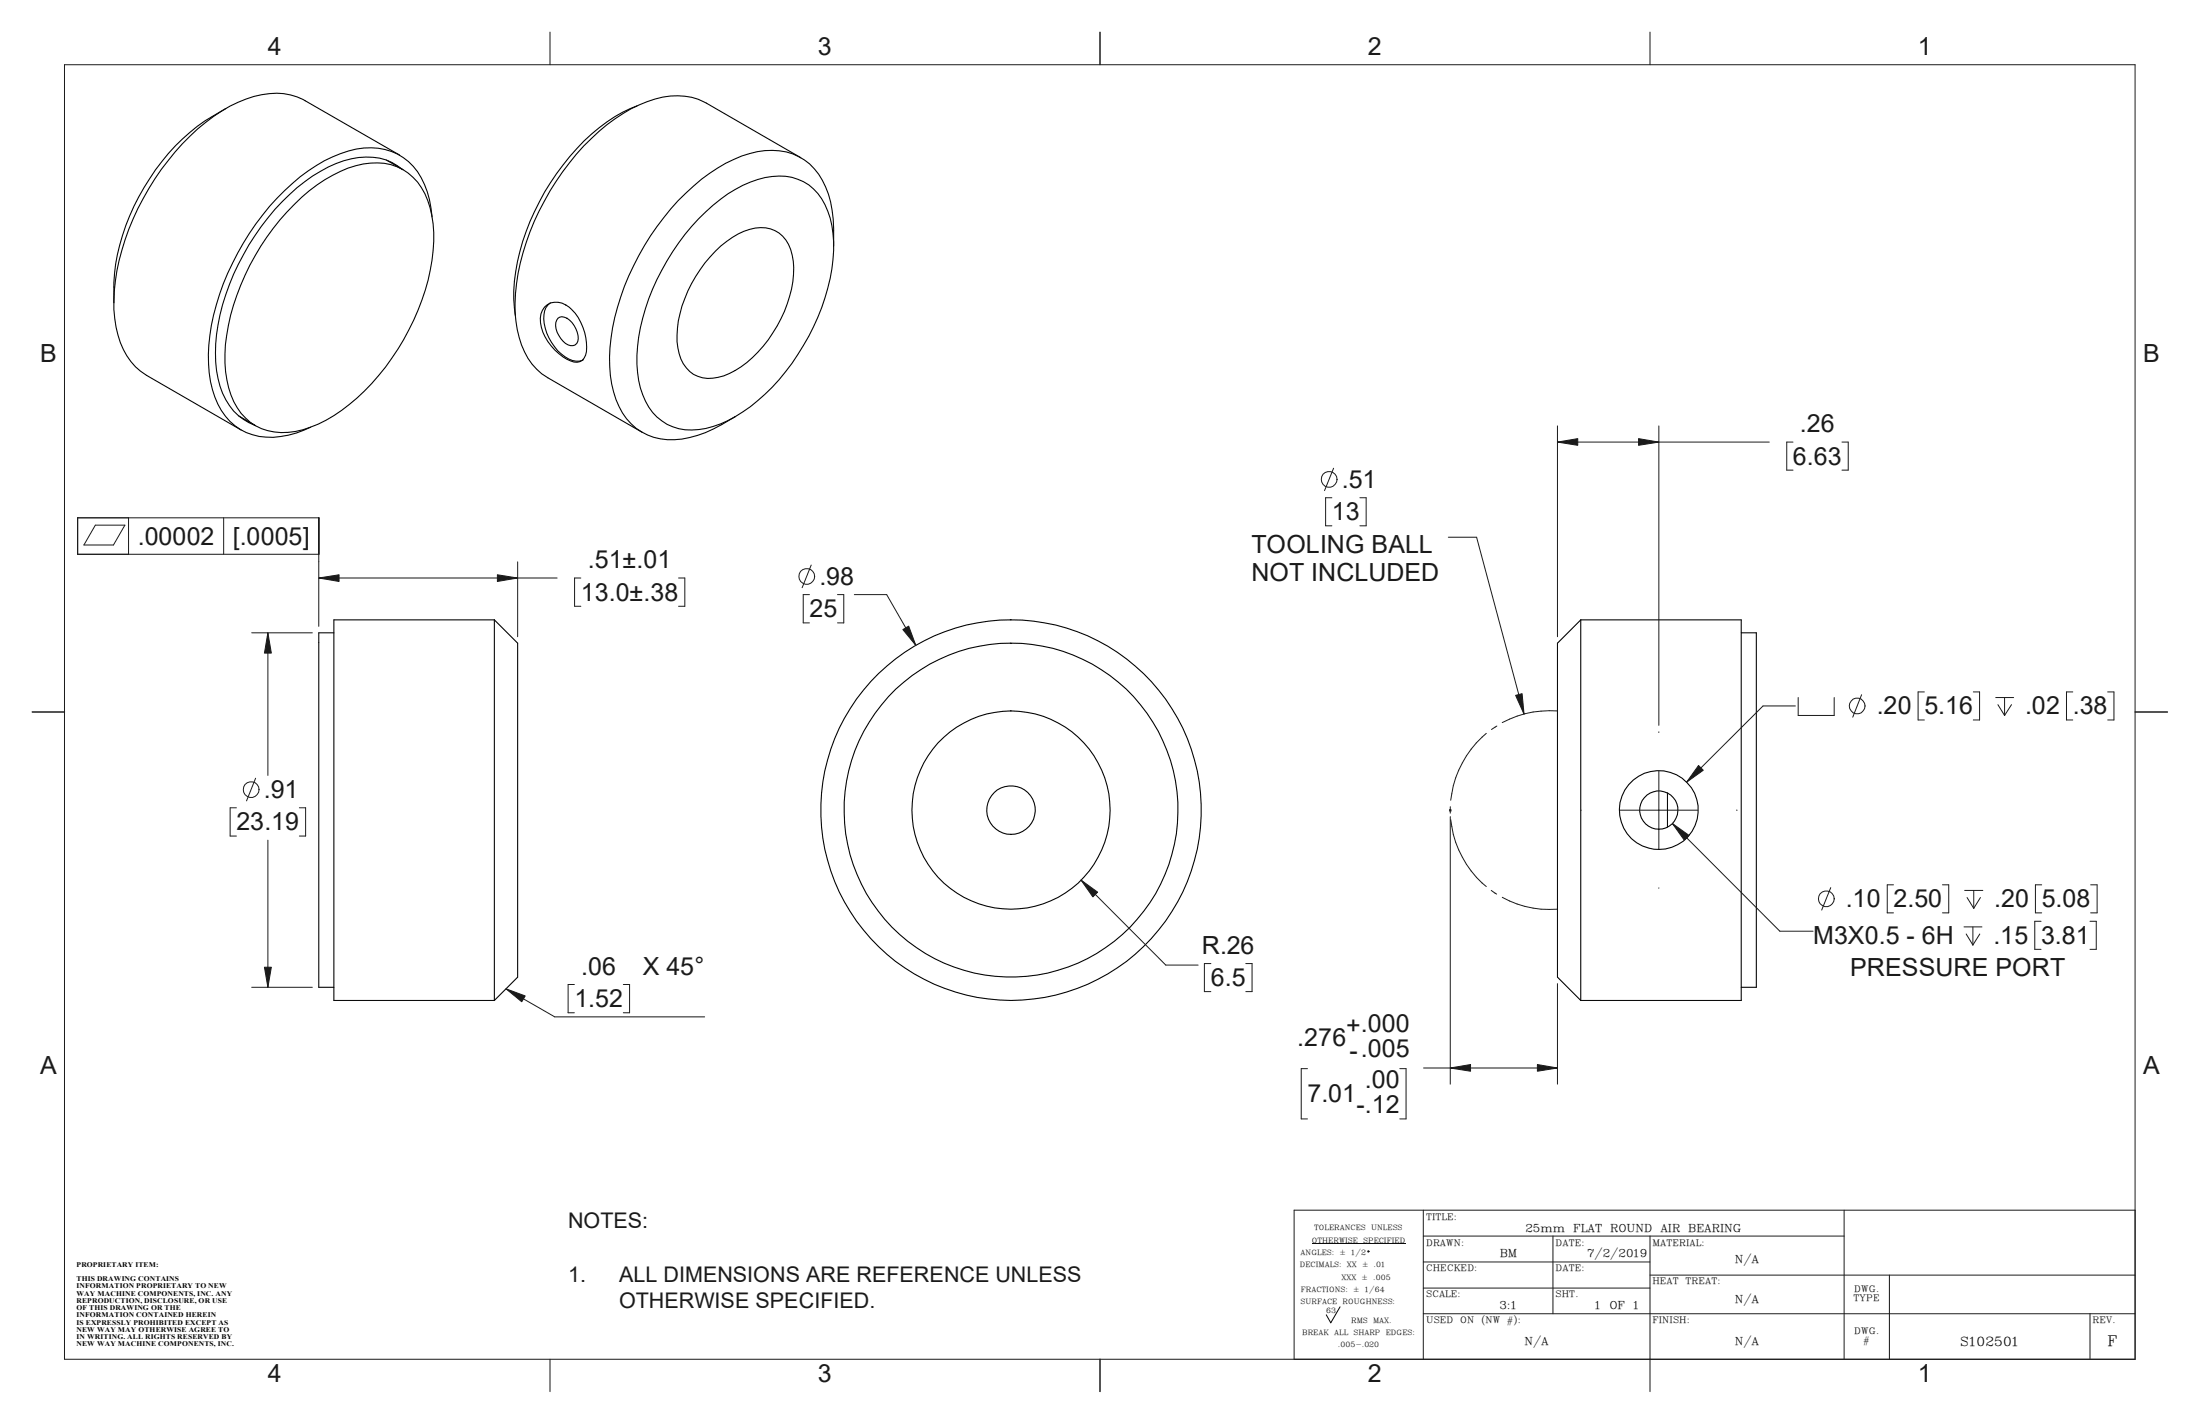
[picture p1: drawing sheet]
<svg xmlns="http://www.w3.org/2000/svg" width="432mm" height="279mm" viewBox="0 0 432 279" stroke-linecap="round" stroke-linejoin="round" font-family="sans-serif">
<g fill="none" stroke="#191924" stroke-width=".2">
<path d="M12.7 12.7h406.4v254h-406.4zM107.9 6.3v6.4M215.9 6.3v6.4M323.8 6.3v6.4M261.4 97.7h-1.2v5.5h1.2M261.7 91.9l-1.7 4.4M266.9 97.7h1.2v5.5h-1.2M305.7 83.6v41.3M305.7 86.7h41.6M325.6 83.6v58.7M351.9 86.7h-1.2v5.5h1.2M361.5 86.7h1.3v5.5h-1.3"/>
<path d="M18.7 103h5.8l-2.2 3.9h-5.8zM25.2 101.6v7.2M43.9 101.6v7.2M62.6 108.8h-47.4v-7.2h47.4v21.3M62.6 113.4h46.7M101.6 110.2v14.7M114 113.4h-1.2v5.6h1.2M133.2 113.4h1.2v5.6h-1.2M158.9 116.7h-1.3v5.5h1.3M159.2 110.9l-1.8 4.4M164.4 116.7h1.2v5.5h-1.2M167.7 116.7h6.3l5.7 9.9"/>
<path d="M284.3 105.4h5.5l9.3 34.7M6.3 139.7h6.4M49.4 124.2h11.9M52.6 124.2v27.9M305.7 139.5a19.6 19.6 0 0 0-10.8 2.3M352.4 138.5h-6.4l-15 15M352.9 136.9v3.5h7.1v-3.5M365.4 136.3l-1.8 4.4M377.7 135.8h-1.2v5.5h1.2M387.3 135.8h1.2v5.5h-1.2M391.7 136.9h3.5M392.1 138.3l1.3 2.1"/>
<path d="M393.4 136.9v3.5M394.8 138.3l-1.4 2.1M406.8 135.8h-1.2v5.5h1.2M413.7 135.8h1.2v5.5h-1.2M419.1 139.7h6.3M46.4 158.5h-1.2v5.5h1.2M50.2 152.7l-1.8 4.4M58.8 158.5h1.2v5.5h-1.2M284.5 159h.3M284.5 158.8l.3 .3M284.6 158.3v1.3M284.8 158.8l-.3 .3"/>
<path d="M291.7 143.9a20.1 20.1 0 0 0-7 13.1M293.8 142.5l-1.1 .6M310.2 159h.1M318 159h15.2M325.6 143.6v.1M325.6 151.3v15.3M340.8 159h.2M52.6 164.8v28.9M212.2 172.7l16.6 16.7h6.4M284.6 160.2v52.5M284.7 160.8a19.9 19.9 0 0 0 7 13.1M292.7 174.7l1.1 .7"/>
<path d="M294.9 176.1a19.1 19.1 0 0 0 10.8 2.3M325.6 174.2v.1M328.3 161.6l21 21.1h6.6M359.3 174.2l-1.8 4.4M371.6 173.6h-1.2v5.5h1.2M381.3 173.6h1.2v5.5h-1.2M385.6 174.7h3.6M386.1 176.1l1.3 2.1M387.4 174.7v3.5M388.7 176.1l-1.3 2.1M400.7 173.6h-1.2v5.5h1.2M410.3 173.6h1.3v5.5h-1.3"/>
<path d="M49.4 193.7h11.9M99.3 194l9.6 5.5h29.4M112.7 193.2h-1.2v5.5h1.2M122.3 193.2h1.3v5.5h-1.3M237.7 189.1h-1.3v5.5h1.3M244.5 189.1h1.2v5.5h-1.2M305.7 193v19.7M385.5 181.9h3.5M385.9 183.3l1.3 2.1M387.2 181.9v3.5M388.6 183.3l-1.4 2.1M400.6 180.8h-1.2v5.5h1.2"/>
<path d="M410.2 180.8h1.2v5.5h-1.2M256.6 209.7h-1.2v9.8h1.2M274.7 209.7h1.3v9.8h-1.3M279.4 209.5h26.3M279.4 237.4v29.3M361.9 237.4v29.3M419.1 237.4h-165.1v29.3M279.4 242.5h82.5M279.4 247.6h44.4M279.4 252.7h44.4M279.4 257.8h139.7M304.8 242.5v15.3"/>
<path d="M323.8 242.5v30.5M323.8 250.2h95.3M370.8 250.2v16.5M410.2 257.8v8.9M107.9 266.7v6.3M215.9 266.7v6.3"/>
<circle cx="260.9" cy="94.1" r="1.56"/>
<circle cx="158.3" cy="113.1" r="1.55"/>
<circle cx="364.5" cy="138.5" r="1.56"/>
<circle cx="49.3" cy="154.9" r="1.55"/>
<circle cx="358.5" cy="176.3" r="1.55"/>
</g>
<g fill="none" stroke="#000" stroke-width=".21">
<path d="M44.3 21.3a39.7 39.7 0 0 0-17.1 17.4 39.2 39.2 0 0 0-4.8 20.7M75.9 31.4l3.2 1.9M78.4 30.4l-18.5-10.6a12.6 12.6 0 0 0-10.1-.9 33.6 33.6 0 0 0-15.4 10.9 49.6 49.6 0 0 0-12 27.3 21.1 21.1 0 0 0 2.5 12.7 11.1 11.1 0 0 0 3.9 3.9l18.5 10.7M78.9 33.2a11 11 0 0 0-9.9-2 28.5 28.5 0 0 0-13.6 8.4 47.7 47.7 0 0 0-12.9 26 21.3 21.3 0 0 0 1.8 12.8 10.5 10.5 0 0 0 5.6 5M125 20.8a33.9 33.9 0 0 0-14.5 11.5 44.9 44.9 0 0 0-9.7 24.7v1.8l.4 3.3M157.2 30.9l-18.6-10.7a13.3 13.3 0 0 0-11.6-.3 35.9 35.9 0 0 0-15.2 12.1 47.9 47.9 0 0 0-10.7 27.4 19.1 19.1 0 0 0 3.3 12.1 10 10 0 0 0 3.1 2.6l18.6 10.7M57.8 40.1a27.3 27.3 0 0 1 13.5-7.9 10.6 10.6 0 0 1 12.6 7.1 24.8 24.8 0 0 1 .6 13.7 46.9 46.9 0 0 1-17.4 27.5 20.7 20.7 0 0 1-11.9 4.4 10.4 10.4 0 0 1-9.9-7.4 24.9 24.9 0 0 1-.5-13.7 47.4 47.4 0 0 1 13-23.7zM84.8 42.5a17 17 0 0 0-3.7-9.9 12 12 0 0 0-12.7-3 31.7 31.7 0 0 0-14 9.3 51.3 51.3 0 0 0-13.2 26.9 22.9 22.9 0 0 0 2.2 14.7 11.1 11.1 0 0 0 11.7 5.1 18.1 18.1 0 0 0 5.9-1.8M108 59.4a3.1 3.1 0 0 0-1.3 3.2 9.7 9.7 0 0 0 5.7 8.1 2.51 2.51 0 0 0 2.1-.1M137.1 42.9a26.7 26.7 0 0 1 13.1-8.1 10 10 0 0 1 11.7 5.4 21.4 21.4 0 0 1 1.4 12.5 44.9 44.9 0 0 1-16 27.1 19.4 19.4 0 0 1-12.8 4.5 10 10 0 0 1-8.3-6.8 24.4 24.4 0 0 1 0-15.1 46.5 46.5 0 0 1 10.9-19.5zM140.4 49.3a13.7 13.7 0 0 1 8.9-4.6 6 6 0 0 1 6.2 5.4 20.6 20.6 0 0 1-3 13.9 21.5 21.5 0 0 1-10.4 9.7 6.7 6.7 0 0 1-6.7-.8 9.7 9.7 0 0 1-2.4-8.5 25.8 25.8 0 0 1 7.4-15.1zM163.6 48.3a27.3 27.3 0 0 0-1.5-11.6 11.4 11.4 0 0 0-13.5-6.9 28.2 28.2 0 0 0-14 8.1 50.7 50.7 0 0 0-14.7 28.4 22.9 22.9 0 0 0 2.3 14.7 11.2 11.2 0 0 0 11.7 5.1 25.6 25.6 0 0 0 10.4-4.4"/>
<path d="M106.9 60.2a3.6 3.6 0 0 1 5.3 .5 10.2 10.2 0 0 1 2.7 9 1.96 1.96 0 0 1-2.9 1.1 10.3 10.3 0 0 1-5.9-7.5 3.8 3.8 0 0 1 .8-3.1zM109.5 62.4a2.05 2.05 0 0 1 2.8 .9 4.6 4.6 0 0 1 1.1 3.7 1.44 1.44 0 0 1-2.4 .4 4.3 4.3 0 0 1-1.7-4.6zM46.9 81.6l3.3 1.9M65.5 124.2h-2.9v69.5h2.9M97 121.6h-31.5v74.7h31.5M97 121.6l4.6 4.6v65.5l-4.6 4.6M97 121.6v74.7M310.3 121.6v74.7M310.3 121.6h31.5v74.7h-31.5M310.3 121.6l-4.6 4.6v65.5l4.6 4.6M341.8 124.2h2.9v69.5h-2.9M327.3 155.6v6.7"/>
<circle cx="198.4" cy="158.9" r="19.5"/>
<circle cx="198.4" cy="159" r="32.8"/>
<circle cx="198.4" cy="158.9" r="4.8"/>
<circle cx="198.4" cy="158.9" r="37.3"/>
<circle cx="325.6" cy="158.9" r="3.8"/>
<circle cx="325.6" cy="158.9" r="7.7"/>
</g>
<g fill="#191924" stroke="#191924" stroke-width=".2">
<path d="M297.5 136.4l1.2-.3 .4 4z"/>
<path d="M284.6 209.5l4-.6v1.3z"/>
<path d="M301.8 208.9l3.9 .6-3.9 .7z"/>
<path d="M333.4 150.2l.9 .9-3.3 2.4z"/>
<path d="M328.3 161.6l3.2 2.3-.9 .9z"/>
<path d="M305.7 86.7l4-.6v1.3z"/>
<path d="M321.6 86.1l4 .6-4 .7z"/>
<path d="M51.9 189.8h1.4l-.7 3.9z"/>
<path d="M62.6 113.4l3.9-.6v1.3z"/>
<path d="M97.6 112.8l4 .6-4 .7z"/>
<path d="M52.6 124.2l.7 3.9h-1.4z"/>
<path d="M99.3 194l3.8 1.4-.7 1.2z"/>
<path d="M177.2 123.5l1.2-.6 1.3 3.7z"/>
<path d="M212.2 172.7l3.2 2.3-.9 1z"/>
</g>
<g fill="none" stroke="#000" stroke-width=".2">
<path d="M257.5 244.1h18.3M263 256.4l-1.8 3.1-.9-1.5"/>
<circle cx="268.6" cy="245.6" r=".12"/>
</g>
<g font-size="4.9" fill="#191924">
<text x="52.6" y="10.8">4</text>
<text x="160.5" y="10.8">3</text>
<text x="268.5" y="10.8">2</text>
<text x="376.4" y="10.8">1</text>
<text x="7.9" y="71.1">B</text>
<text x="420.6" y="71.1">B</text>
<text x="353.3" y="84.8">.26</text>
<text x="263.4" y="95.7">.51</text>
<text x="351.9" y="91.1">6.63</text>
<text x="27.1" y="106.8">.00002</text>
<text x="45.7" y="106.8">[.0005]</text>
<text x="261.4" y="102.1">13</text>
<text x="115.4" y="111.5">.51±.01</text>
<text x="245.6" y="108.4">TOOLING BALL</text>
<text x="245.6" y="113.9">NOT INCLUDED</text>
<text x="114" y="117.9">13.0±.38</text>
<text x="160.8" y="114.8">.98</text>
<text x="158.9" y="121.1">25</text>
<text x="368.3" y="140.2">.20</text>
<text x="377.7" y="140.2">5.16</text>
<text x="397.5" y="140.2">.02</text>
<text x="406.8" y="140.2">.38</text>
<text x="51.8" y="156.6">.91</text>
<text x="46.4" y="162.9">23.19</text>
<text x="362.3" y="178">.10</text>
<text x="371.6" y="178">2.50</text>
<text x="391.4" y="178">.20</text>
<text x="400.7" y="178">5.08</text>
<text x="355.9" y="185.2">M3X0.5 - 6H</text>
<text x="391.3" y="185.2">.15</text>
<text x="400.6" y="185.2">3.81</text>
<text x="114.1" y="191.3">.06</text>
<text x="126.2" y="191.3">X 45°</text>
<text x="235.9" y="187.1">R.26</text>
<text x="363.1" y="191.5">PRESSURE PORT</text>
<text x="112.7" y="197.6">1.52</text>
<text x="237.7" y="193.5">6.5</text>
<text x="264.2" y="202.8">+.000</text>
<text x="254.6" y="205.3">.276</text>
<text x="264.9" y="207.7">-.005</text>
<text x="7.9" y="210.8">A</text>
<text x="267.9" y="213.5">.00</text>
<text x="420.6" y="210.8">A</text>
<text x="256.6" y="216.2">7.01</text>
<text x="266.2" y="218.4">-.12</text>
<text x="52.6" y="271.1">4</text>
<text x="160.5" y="271.1">3</text>
<text x="268.5" y="271.1">2</text>
<text x="376.4" y="271.1">1</text>
</g>
<g font-size="4.2" fill="#191924">
<text x="111.5" y="241">NOTES:</text>
<text x="111.5" y="251.5">1.</text>
<text x="121.5" y="251.5">ALL DIMENSIONS ARE REFERENCE UNLESS</text>
<text x="121.5" y="256.7">OTHERWISE SPECIFIED.</text>
</g>
<text font-size="2.8" x="413.6" y="264.1">F</text>
<text font-size="2.5" x="384.7" y="264">S102501</text>
<g font-size="2.1">
<text x="299.4" y="241.6">25mm</text>
<text x="308.8" y="241.6">FLAT</text>
<text x="316" y="241.6">ROUND</text>
<text x="325.9" y="241.6">AIR</text>
<text x="331.3" y="241.6">BEARING</text>
<text x="294.3" y="246.6">BM</text>
<text x="311.5" y="246.6">7/2/2019</text>
<text x="340.5" y="247.9">N/A</text>
<text x="294.3" y="256.8">3:1</text>
<text x="313.1" y="256.8">1</text>
<text x="315.9" y="256.8">OF</text>
<text x="320.5" y="256.8">1</text>
<text x="340.5" y="255.7">N/A</text>
<text x="299.2" y="263.9">N/A</text>
<text x="340.5" y="263.9">N/A</text>
</g>
<g font-size="1.7">
<text x="279.9" y="239.3">TITLE:</text>
<text x="279.9" y="244.4">DRAWN:</text>
<text x="305.3" y="244.4">DATE:</text>
<text x="324.3" y="244.4">MATERIAL:</text>
<text x="279.9" y="249.4">CHECKED:</text>
<text x="305.3" y="249.4">DATE:</text>
<text x="279.9" y="254.5">SCALE:</text>
<text x="305.3" y="254.5">SHT.</text>
<text x="324.3" y="252">HEAT</text>
<text x="330.8" y="252">TREAT:</text>
<text x="363.8" y="255.3">TYPE</text>
<text x="363.9" y="253.5">DWG.</text>
<text x="279.9" y="259.7">USED</text>
<text x="286.6" y="259.7">ON</text>
<text x="290.7" y="259.7">(NW</text>
<text x="295.8" y="259.7">#):</text>
<text x="324.4" y="259.6">FINISH:</text>
<text x="363.9" y="261.8">DWG.</text>
<text x="365.7" y="263.5">#</text>
<text x="410.7" y="259.6">REV.</text>
</g>
<g font-size="1.4">
<text x="257.5" y="243.8">OTHERWISE</text>
<text x="257.9" y="241.4">TOLERANCES</text>
<text x="267.5" y="243.8">SPECIFIED</text>
<text x="269.1" y="241.4">UNLESS</text>
<text x="15" y="248.6">PROPRIETARY ITEM:</text>
<text x="15" y="251.4">THIS DRAWING CONTAINS</text>
<text x="255.1" y="248.7">DECIMALS:</text>
<text x="255.3" y="246.3">ANGLES:</text>
<text x="262.9" y="246.3">±</text>
<text x="263.3" y="251.1">XXX</text>
<text x="264.4" y="248.7">XX</text>
<text x="265.2" y="246.3">1/2</text>
<text x="267.2" y="251.1">±</text>
<text x="267.3" y="248.7">±</text>
<text x="269.5" y="251.1">.005</text>
<text x="269.6" y="248.7">.01</text>
<text x="15" y="252.8">INFORMATION PROPRIETARY TO NEW</text>
<text x="15" y="254.2">WAY MACHINE COMPONENTS, INC. ANY</text>
<text x="15" y="255.6">REPRODUCTION, DISCLOSURE, OR USE</text>
<text x="15" y="257">OF THIS DRAWING OR THE</text>
<text x="255.3" y="255.9">SURFACE</text>
<text x="255.3" y="253.5">FRACTIONS:</text>
<text x="260.3" y="257.6">63</text>
<text x="263.5" y="255.9">ROUGHNESS:</text>
<text x="265.6" y="253.5">±</text>
<text x="267.9" y="253.5">1/64</text>
<text x="15" y="258.5">INFORMATION CONTAINED HEREIN</text>
<text x="15" y="259.9">IS EXPRESSLY PROHIBITED EXCEPT AS</text>
<text x="15" y="261.3">NEW WAY MAY OTHERWISE AGREE TO</text>
<text x="15" y="262.7">IN WRITING. ALL RIGHTS RESERVED BY</text>
<text x="255.6" y="262">BREAK</text>
<text x="261.9" y="262">ALL</text>
<text x="265.2" y="259.5">RMS</text>
<text x="265.6" y="262">SHARP</text>
<text x="269.5" y="259.5">MAX.</text>
<text x="272" y="262">EDGES:</text>
<text x="15" y="264.1">NEW WAY MACHINE COMPONENTS, INC.</text>
<text x="262.6" y="264.4">.005-.020</text>
</g>
</svg>
